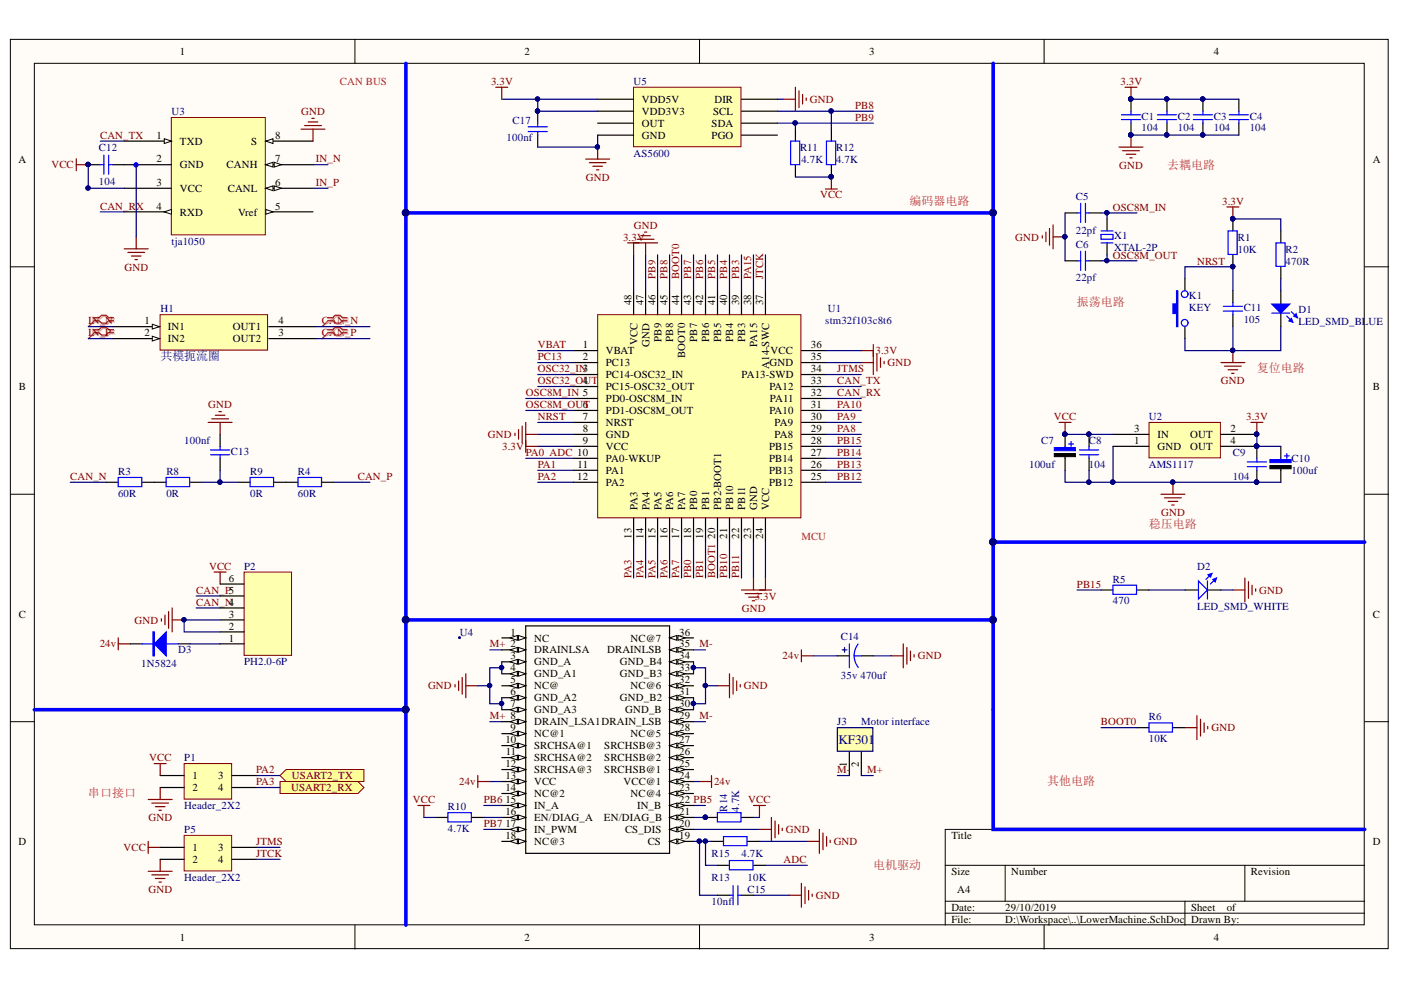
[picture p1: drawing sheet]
# Altium project LoweMachine.PrjPcb
1 sheet, 45 parts. Net scope: flat (ports and power ports of the same name join across sheets).
Board file: LowerMachine.PcbDoc

## Sheet LowerMachine.SchDoc
size A4

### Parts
C1  104  [Cap-0603]
C2  104  [Cap-0603]
C3  104  [Cap-0603]
C4  104  [Cap-0603]
C5  22pf  [Cap-0603]
C6  22pf  [Cap-0603]
C7  100uf  [tan_cap_C]
C8  104  [Cap-0603-M]
C9  104  [Cap-0603-M]
C10  100uf  [tan_cap_C]
C11  105  [Cap-0603]
C12  104  [Cap-0603]
C13  100nf  [Cap-0603]
C14  35v 470uf  [CAPE_G_10X10.3X10.2]
C15  10nf  [Cap-0603]
C17  100nf  [Cap-0603]
D1  LED_SMD_BLUE  [LED_0603_B]
D2  LED_SMD_WHITE  [LED_0603_W]
D3  1N5824  [DO-214AC/SMA]
H1  共模扼流圈  [共模扼流圈]
J3  Motor interface  [KF301-5.0-2P]
K1  KEY  [SW-SMD-2X4]
P1  Header_2X2  [Header_SMD_2.54X2]
P2  PH2.0-6P  [PH2.0S-6P]
P5  Header_2X2  [Header_SMD_2.54X2]
R1  10K  [Res-0603]
R2  470R  [Res-0603]
R3  60R  [Res-0603]
R4  60R  [Res-0603]
R5  470  [Res-0603]
R6  10K  [Res-0603]
R8  0R  [Res-0603]
R9  0R  [Res-0603]
R10  4.7K  [Res-0603]
R11  4.7K  [Res-0603]
R12  4.7K  [Res-0603]
R13  10K  [Res-0603]
R14  4.7K  [Res-0603]
R15  4.7K  [Res-0603]
U1  stm32f103c8t6  [stm32f103c8t6]
U2  AMS1117  [AMS1117]
U3  tja1050  [tja1050]
U4  VNH5180A-E  [*SSO-36]  (value not drawn)
U5  AS5600  [AS5600]
X1  XTAL-2P  [OSC 5032-2P]

### Ports
USART2_RX (out), USART2_TX (in)

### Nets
3.3V: C1.2 C2.2 C3.2 C4.2 C9.2 C10.1 C17.2 R1.1 R2.1 U1.9(VCC) U1.24(VCC) U1.36(VCC) U1.48(VCC) U2.2(OUT) U2.4(OUT) U5.1(VDD5V) U5.2(VDD3V3)
24v: C14.1 D3.K U4.13(VCC) U4.24(VCC@1)
GND: C1.1 C2.1 C3.1 C4.1 C5.2 C6.2 C7.2 C8.1 C9.1 C10.2 C11.1 C13.2 C14.2 C15.2 C17.1 D1.1(K) D2.2(K) K1.1 P1.2 P2.2 P2.3 P5.2 R6.1 R15.1 U1.8(GND) U1.23(GND) U1.35(GND) U1.47(GND) U2.1(GND) U3.8(S) U4.3(GND_A) U4.4(GND_A1) U4.6(GND_A2) U4.7(GND_A3) U4.20(CS_DIS) U4.30(GND_B) U4.31(GND_B2) U4.33(GND_B3) U4.34(GND_B4) U5.4(GND) U5.8(DIR)
VCC: C7.1 C8.2 C12.1 P1.1 P2.6 P5.1 R10.2 R11.1 R12.1 R14.1 U2.3(IN) U3.3(VCC)
ADC: R13.1 U1.10(PA0-WKUP)  [also labelled PA0]
BOOT0: R6.2 U1.44(BOOT0)
BOOT1: U1.20(PB2-BOOT1)
CAN_N: H1.4(OUT1) P2.4 R3.1
CAN_P: H1.3(OUT2) P2.5 R4.2
CAN_RX: U1.32(PA11) U3.4(RXD)
CAN_TX: U1.33(PA12) U3.1(TXD)
IN_N: H1.1(IN1) U3.7(CANH)
IN_P: H1.2(IN2) U3.6(CANL)
JTCK: P5.4 U1.37(A14-SWC)
JTMS: P5.3 U1.34(PA13-SWD)
M+: J3.2 U4.2(DRAINLSA) U4.8(DRAIN_LSA1) U4.10(SRCHSA@1) U4.11(SRCHSA@2) U4.12(SRCHSA@3)
M-: J3.1 U4.25(SRCHSB@1) U4.26(SRCHSB@2) U4.27(SRCHSB@3) U4.29(DRAIN_LSB) U4.35(DRAINLSB)
NRST: C11.2 K1.3 R1.2 U1.7(NRST)
OSC8M_IN: C5.1 U1.5(PD0-OSC8M_IN) X1.2
OSC8M_OUT: C6.1 U1.6(PD1-OSC8M_OUT) X1.1
OSC32_IN: U1.3(PC14-OSC32_IN)
OSC32_OUT: U1.4(PC15-OSC32_OUT)
PA1: U1.11(PA1)
PA2: P1.3 U1.12(PA2) ; port USART2_TX
PA3: P1.4 U1.13(PA3) ; port USART2_RX
PA4: U1.14(PA4)
PA5: U1.15(PA5)
PA6: U1.16(PA6)
PA7: U1.17(PA7)
PA8: U1.29(PA8)
PA9: U1.30(PA9)
PA10: U1.31(PA10)
PA15: U1.38(PA15)
PB0: U1.18(PB0)
PB1: U1.19(PB1)
PB3: U1.39(PB3)
PB4: U1.40(PB4)
PB5: U1.41(PB5) U4.22(IN_B)
PB6: U1.42(PB6) U4.15(IN_A)
PB7: U1.43(PB7) U4.17(IN_PWM)
PB8: R12.2 U1.45(PB8) U5.7(SCL)
PB9: R11.2 U1.46(PB9) U5.6(SDA)
PB10: U1.21(PB10)
PB11: U1.22(PB11)
PB12: U1.25(PB12)
PB13: U1.26(PB13)
PB14: U1.27(PB14)
PB15: R5.1 U1.28(PB15)
PC13: U1.2(PC13)
VBAT: U1.1(VBAT)
NetC12_2: C12.2 U3.2(GND)
NetC13_1: C13.1 R8.2 R9.1
NetC15_1: C15.1 R13.2 R15.2 U4.19(CS)
NetD1_2: D1.2(A) R2.2
NetD2_1: D2.1(A) R5.2
NetD3_A: D3.A P2.1
NetR3_2: R3.2 R8.1
NetR4_1: R4.1 R9.2
NetR10_1: R10.1 U4.16(EN/DIAG_A)
NetR14_2: R14.2 U4.21(EN/DIAG_B)

Not connected (* = marked no-connect by the designer): U3 5(Vref); U4 1(NC) 5(NC@) 9(NC@1) 14(NC@2) 18(NC@3) 23(NC@4) 28(NC@5) 32(NC@6) 36(NC@7); U5 3(OUT) 5(PGO)

### Layout directives
differential pair: CAN_N, CAN_P, IN_N, IN_P

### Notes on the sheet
- CAN BUS
- 去耦电路
- 编码器电路
- 振荡电路
- 复位电路
- (near U1) MCU
- 稳压电路
- 其他电路
- 串口接口
- 电机驱动
